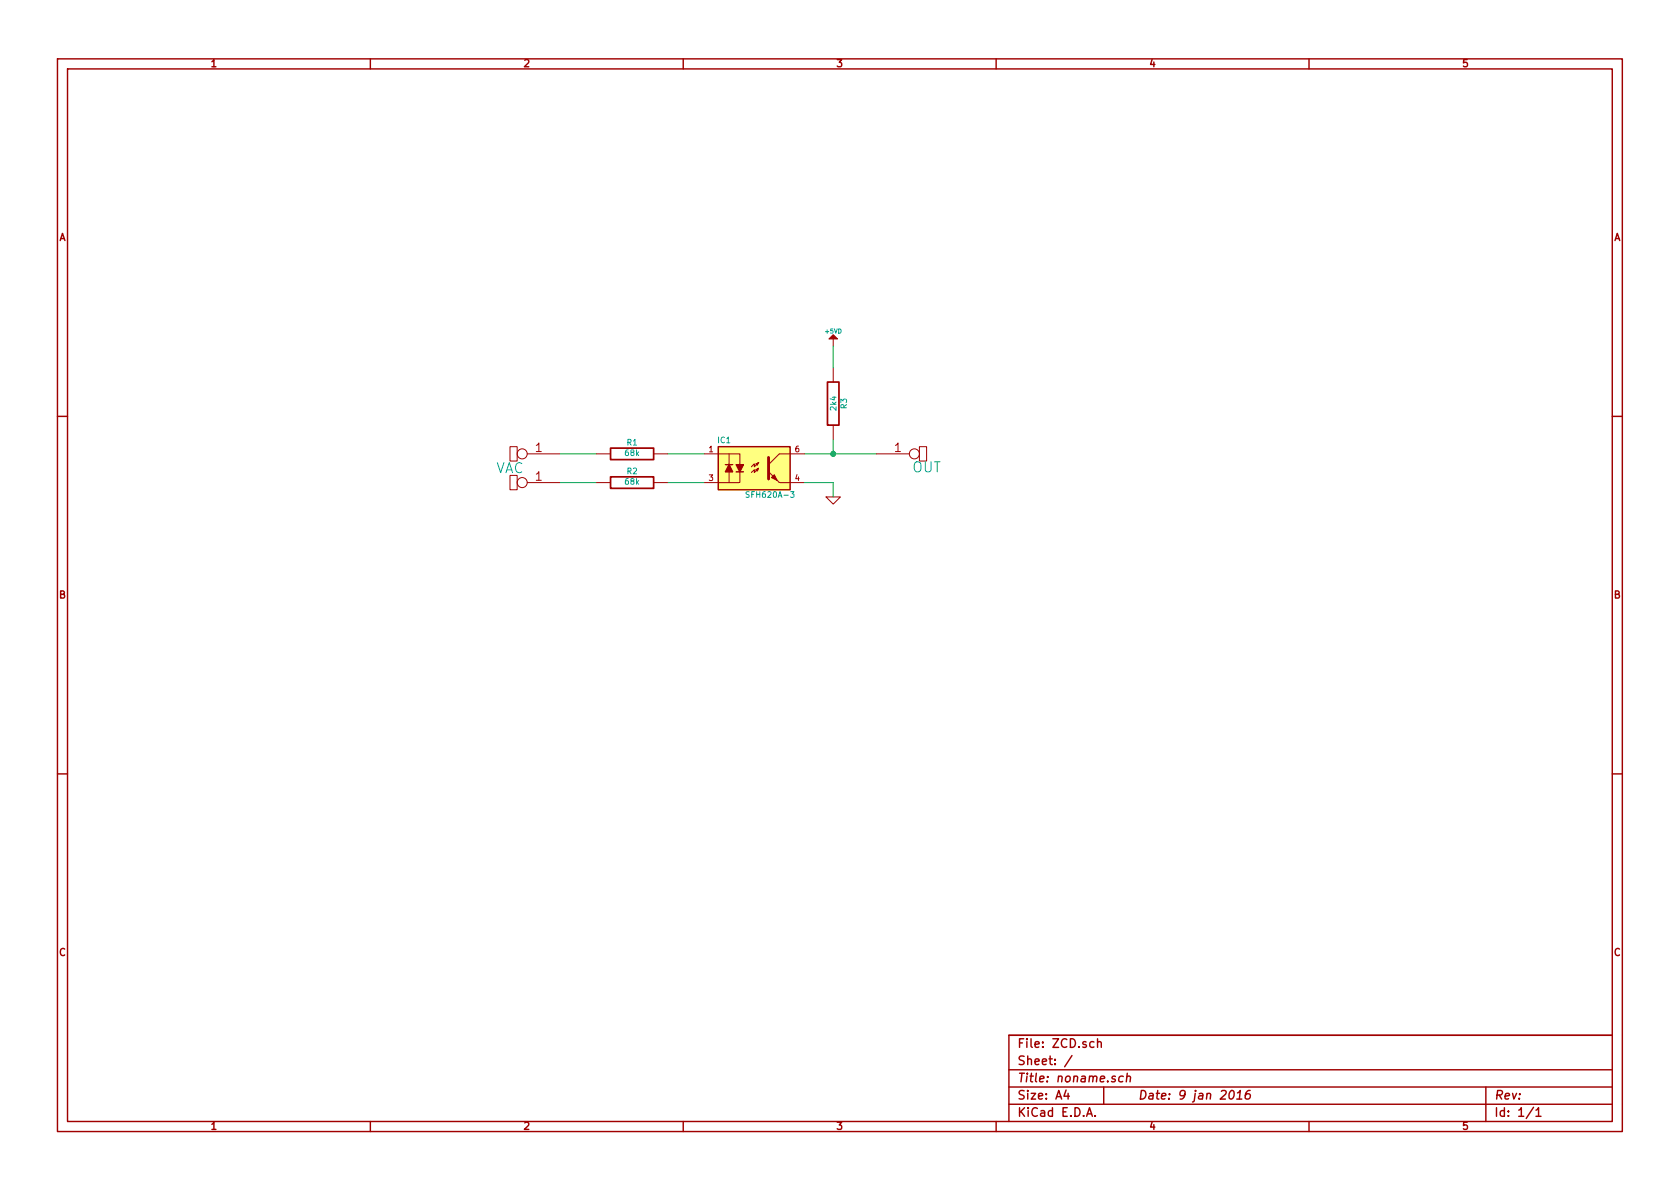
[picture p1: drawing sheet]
EESchema Schematic File Version 2
LIBS:power
LIBS:device
LIBS:transistors
LIBS:conn
LIBS:linear
LIBS:regul
LIBS:74xx
LIBS:cmos4000
LIBS:adc-dac
LIBS:memory
LIBS:xilinx
LIBS:special
LIBS:microcontrollers
LIBS:dsp
LIBS:microchip
LIBS:analog_switches
LIBS:motorola
LIBS:texas
LIBS:intel
LIBS:audio
LIBS:interface
LIBS:digital-audio
LIBS:philips
LIBS:display
LIBS:cypress
LIBS:siliconi
LIBS:opto
LIBS:atmel
LIBS:contrib
LIBS:valves
EELAYER 27 0
EELAYER END
$Descr A4 11693 8268
encoding utf-8
Sheet 1 1
Title "noname.sch"
Date "9 jan 2016"
Rev ""
Comp ""
Comment1 ""
Comment2 ""
Comment3 ""
Comment4 ""
$EndDescr
$Comp
L LTV-354T IC1
U 1 1
P 5250 3250
F 0 "IC1" H 5040 3440 40  0000 C CNN
F 1 "SFH620A-3" H 5360 3060 40  0000 C CNN
F 2 "MFSOP6" H 5090 3070 30  0001 C CIN
F 3 "~" H 5250 3250 60  0000 C CNN
	1    5250 3250
	1    0    0    -1  
$EndComp
$Comp
L R R1
U 1 1
P 4400 3150
F 0 "R1" V 4480 3150 40  0000 C CNN
F 1 "68k" V 4407 3151 40  0000 C CNN
F 2 "~" V 4330 3150 30  0000 C CNN
F 3 "~" H 4400 3150 30  0000 C CNN
	1    4400 3150
	0    -1   -1   0   
$EndComp
$Comp
L R R2
U 1 1
P 4400 3350
F 0 "R2" V 4480 3350 40  0000 C CNN
F 1 "68k" V 4407 3351 40  0000 C CNN
F 2 "~" V 4330 3350 30  0000 C CNN
F 3 "~" H 4400 3350 30  0000 C CNN
	1    4400 3350
	0    -1   -1   0   
$EndComp
$Comp
L R R3
U 1 1
P 5800 2800
F 0 "R3" V 5880 2800 40  0000 C CNN
F 1 "2k4" V 5807 2801 40  0000 C CNN
F 2 "~" V 5730 2800 30  0000 C CNN
F 3 "~" H 5800 2800 30  0000 C CNN
	1    5800 2800
	1    0    0    -1  
$EndComp
$Comp
L GND #PWR?
U 1 1
P 5800 3450
F 0 "#PWR?" H 5800 3450 30  0001 C CNN
F 1 "GND" H 5800 3380 30  0001 C CNN
F 2 "" H 5800 3450 60  0000 C CNN
F 3 "" H 5800 3450 60  0000 C CNN
	1    5800 3450
	1    0    0    -1  
$EndComp
Wire Wire Line
	4900 3150 4650 3150
Wire Wire Line
	4650 3350 4900 3350
Wire Wire Line
	5600 3150 6100 3150
Wire Wire Line
	5800 3150 5800 3050
$Comp
L +5VD #PWR?
U 1 1
P 5800 2400
F 0 "#PWR?" H 5800 2350 20  0001 C CNN
F 1 "+5VD" H 5800 2500 30  0000 C CNN
F 2 "" H 5800 2400 60  0000 C CNN
F 3 "" H 5800 2400 60  0000 C CNN
	1    5800 2400
	1    0    0    -1  
$EndComp
$Comp
L CONNECTOR P?
U 1 1
P 6100 3150
F 0 "P?" H 6450 3250 70  0001 C CNN
F 1 "OUT" H 6450 3050 70  0000 C CNN
F 2 "~" H 6100 3150 60  0000 C CNN
F 3 "~" H 6100 3150 60  0000 C CNN
	1    6100 3150
	1    0    0    -1  
$EndComp
Wire Wire Line
	5800 2550 5800 2400
Connection ~ 5800 3150
Wire Wire Line
	5600 3350 5800 3350
Wire Wire Line
	5800 3350 5800 3450
$Comp
L CONNECTOR P?
U 1 1
P 3900 3150
F 0 "P?" H 4250 3250 70  0001 C CNN
F 1 "AC" H 4250 3050 70  0001 C CNN
F 2 "~" H 3900 3150 60  0000 C CNN
F 3 "~" H 3900 3150 60  0000 C CNN
	1    3900 3150
	-1   0    0    1   
$EndComp
$Comp
L CONNECTOR P?
U 1 1
P 3900 3350
F 0 "P?" H 4250 3450 70  0001 C CNN
F 1 "VAC" H 4250 3250 70  0000 C CNN
F 2 "~" H 3900 3350 60  0000 C CNN
F 3 "~" H 3900 3350 60  0000 C CNN
	1    3900 3350
	-1   0    0    1   
$EndComp
Wire Wire Line
	3900 3150 4150 3150
Wire Wire Line
	4150 3350 3900 3350
$EndSCHEMATC
